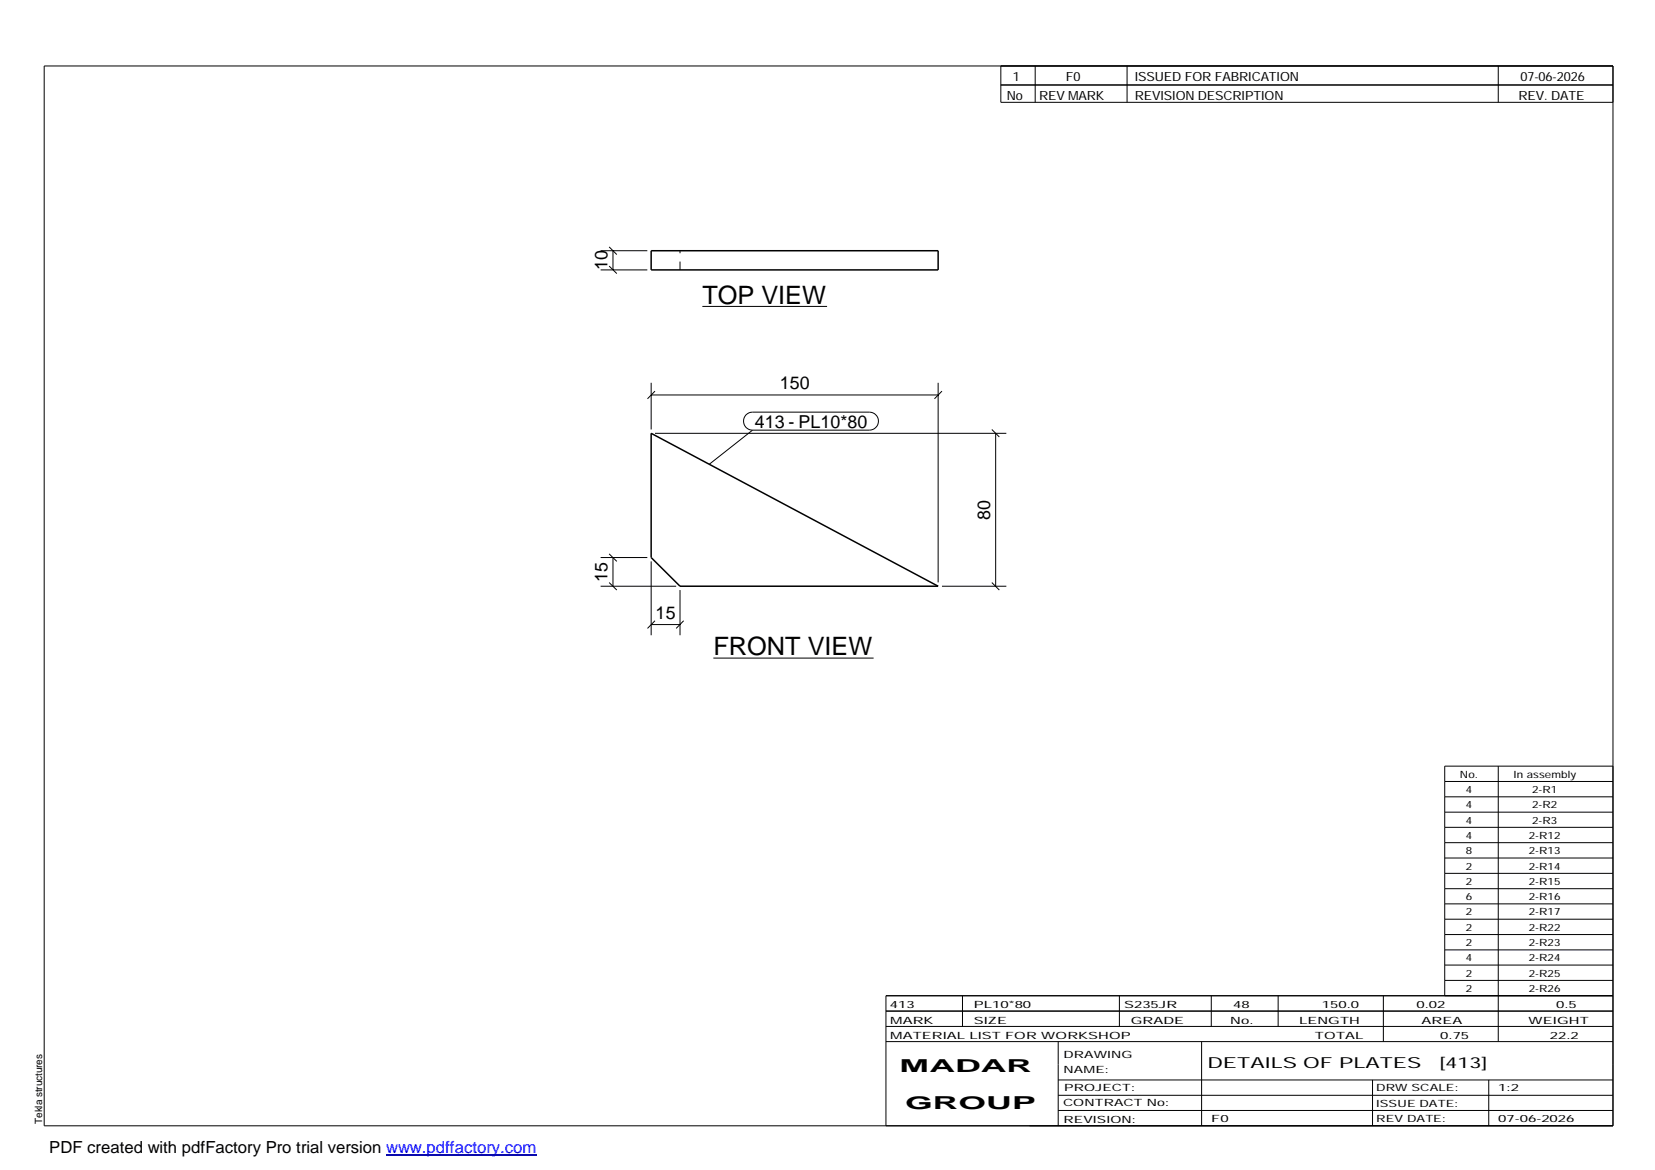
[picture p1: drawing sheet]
<svg xmlns="http://www.w3.org/2000/svg" width="420mm" height="297mm" viewBox="0 0 420 297" stroke-linecap="round" stroke-linejoin="round" font-family="sans-serif">
<path d="M165.3 63.7h72.9v4.8h-72.9zM165.3 110l72.9 38.8h-65.6l-7.3-7.3z" fill="none" stroke="#000" stroke-width=".38"/>
<path d="M172.6 68.5v-4.8" fill="none" stroke="#000" stroke-width=".25" stroke-dasharray="2.1 2.1" stroke-linecap="butt"/>
<g fill="none" stroke="#000" stroke-width=".25">
<path d="M11.2 16.7h398.3v269.1h-398.3zM254.1 16.7v9.3h155.4M262.8 16.7v9.3M286.1 16.7v9.3M380.4 16.7v9.3M254.1 21.6h155.4M152.5 68.5h11.8M152.5 63.7h11.8M154.6 67.5l2 2M154.6 62.7l2 1.9M155.6 63.7v4.8M178.3 77.8h31.7"/>
<path d="M165.3 97.2v11.8M166.3 99.3l-1.9 1.9M238.2 97.2v50.7M239.1 99.3l-1.9 1.9M165.3 100.3h72.9M166.3 110h89.2M189.4 105.3l.8-.5 .9-.2h29.6a2.29 2.29 0 0 1 2.3 2.3 2.29 2.29 0 0 1-2.3 2.3h-29.6a2.3 2.3 0 0 1-2.2-1.4 2.3 2.3 0 0 1 .5-2.5zM191.1 109.2l-11.1 8.7M251.8 109l1.9 1.9M252.8 110v38.8M152.5 148.8h19.2M152.5 141.5h11.8"/>
<path d="M154.6 147.9l2 1.9M154.6 140.6l2 1.9M155.6 141.5v7.3M165.3 142.5v18.8M165.3 158.6h7.3M166.3 157.6l-1.9 1.9M172.6 149.8v11.5M173.6 157.6l-1.9 1.9M239.1 148.8h16.4M251.8 147.9l1.9 1.9M181.1 167.1h40.7M366.8 198.4h42.7"/>
<path d="M380.4 194.5v69.9M409.5 194.5h-42.7v58.3M366.8 202.3h42.7M366.8 206.2h42.7M366.8 210h42.7M366.8 213.9h42.7M366.8 217.8h42.7M366.8 221.7h42.7M366.8 225.6h42.7M366.8 229.5h42.7M366.8 233.4h42.7M366.8 237.3h42.7"/>
<path d="M224.9 256.7h184.6M244.3 252.8v7.8M284.2 252.8v7.8M307.5 252.8v7.8M324.5 252.8v7.8M351.2 252.8v11.6M366.8 241.2h42.7M366.8 245h42.7M366.8 248.9h42.7M409.5 252.8h-184.6v33M224.9 264.4h184.6M224.9 260.6h184.6"/>
<path d="M268.6 264.4v21.4M268.6 274.2h140.9M268.6 278.1h140.9M305.1 264.4v21.4M348.4 274.2v11.6M378 274.2v11.6M268.6 281.9h140.9"/>
</g>
<path d="M98 293.3h38.2" fill="none" stroke="#00f" stroke-width=".3"/>
<g font-size="6.4">
<text x="178.3" y="77.1">TOP VIEW</text>
<text x="181.1" y="166.4">FRONT VIEW</text>
</g>
<g font-size="4.5">
<text x="154.3" y="68.6" transform="rotate(-90 154.3 68.6)">10</text>
<text x="198" y="98.9">150</text>
<text x="191.6" y="108.6">413 - PL10*80</text>
<text x="251.4" y="131.9" transform="rotate(-90 251.4 131.9)">80</text>
<text x="154.3" y="147.7" transform="rotate(-90 154.3 147.7)">15</text>
<text x="166.5" y="157.2">15</text>
<text x="228.4" y="272.3">MADAR</text>
<text x="229.8" y="281.6">GROUP</text>
</g>
<text font-size="4.2" x="12.5" y="292.7">PDF created with pdfFactory Pro trial version www.pdffactory.com</text>
<g font-size="3.9">
<text x="306.5" y="271.3">DETAILS OF PLATES</text>
<text x="365.4" y="271.3">[413]</text>
</g>
<g font-size="3.2">
<text x="257.1" y="20.5">1</text>
<text x="270.6" y="20.5">F0</text>
<text x="288.1" y="20.5">ISSUED FOR FABRICATION</text>
<text x="386" y="20.5">07-06-2026</text>
<text x="255.6" y="25.5">No</text>
<text x="263.8" y="25.5">REV MARK</text>
<text x="288.1" y="25.5">REVISION DESCRIPTION</text>
<text x="385.5" y="25.5">REV. DATE</text>
</g>
<g font-size="2.5">
<text x="370.6" y="197.4">No.</text>
<text x="384.3" y="197.4">In assembly</text>
<text x="372.1" y="201.3">4</text>
<text x="389" y="201.3">2-R1</text>
<text x="372.1" y="205.2">4</text>
<text x="372.1" y="209.1">4</text>
<text x="389" y="205.2">2-R2</text>
<text x="389" y="209.1">2-R3</text>
<text x="372.1" y="213">4</text>
<text x="388.1" y="213">2-R12</text>
<text x="372.1" y="216.9">8</text>
<text x="372.1" y="220.8">2</text>
<text x="388.1" y="216.9">2-R13</text>
<text x="388.1" y="220.8">2-R14</text>
<text x="372.1" y="224.6">2</text>
<text x="388.1" y="224.6">2-R15</text>
<text x="372.1" y="228.5">6</text>
<text x="372.1" y="232.4">2</text>
<text x="388.1" y="228.5">2-R16</text>
<text x="388.1" y="232.4">2-R17</text>
<text x="372.1" y="236.3">2</text>
<text x="388.1" y="236.3">2-R22</text>
<text x="372.1" y="240.2">2</text>
<text x="372.1" y="244.1">4</text>
<text x="388.1" y="240.2">2-R23</text>
<text x="388.1" y="244.1">2-R24</text>
<text x="372.1" y="247.9">2</text>
<text x="372.1" y="251.8">2</text>
<text x="388.1" y="247.9">2-R25</text>
<text x="388.1" y="251.8">2-R26</text>
<text x="225.9" y="255.9">413</text>
<text x="247.3" y="255.9">PL10*80</text>
<text x="285.4" y="255.9">S235JR</text>
<text x="313.1" y="255.9">48</text>
<text x="335.6" y="255.9">150.0</text>
<text x="359.6" y="255.9">0.02</text>
<text x="395.1" y="255.9">0.5</text>
<text x="226" y="263.7">MATERIAL LIST FOR WORKSHOP</text>
<text x="226" y="259.9">MARK</text>
<text x="247.2" y="259.9">SIZE</text>
<text x="287.1" y="259.9">GRADE</text>
<text x="312.3" y="259.9">No.</text>
<text x="329.8" y="259.9">LENGTH</text>
<text x="333.8" y="263.7">TOTAL</text>
<text x="360.9" y="259.9">AREA</text>
<text x="365.6" y="263.7">0.75</text>
<text x="388.1" y="259.9">WEIGHT</text>
<text x="393.4" y="263.7">22.2</text>
<text x="270" y="268.5">DRAWING</text>
<text x="270" y="272.5">NAME:</text>
<text x="269.9" y="280.9">CONTRACT No:</text>
<text x="270.2" y="277">PROJECT:</text>
<text x="349.4" y="277.1">DRW SCALE:</text>
<text x="349.4" y="281">ISSUE DATE:</text>
<text x="380.4" y="277.1">1:2</text>
<text x="10.7" y="285.4" transform="rotate(-90 10.7 285.4)">Tekla structures</text>
<text x="270" y="285">REVISION:</text>
<text x="307.5" y="284.8">F0</text>
<text x="349.4" y="284.8">REV DATE:</text>
<text x="380.4" y="284.8">07-06-2026</text>
</g>
</svg>
